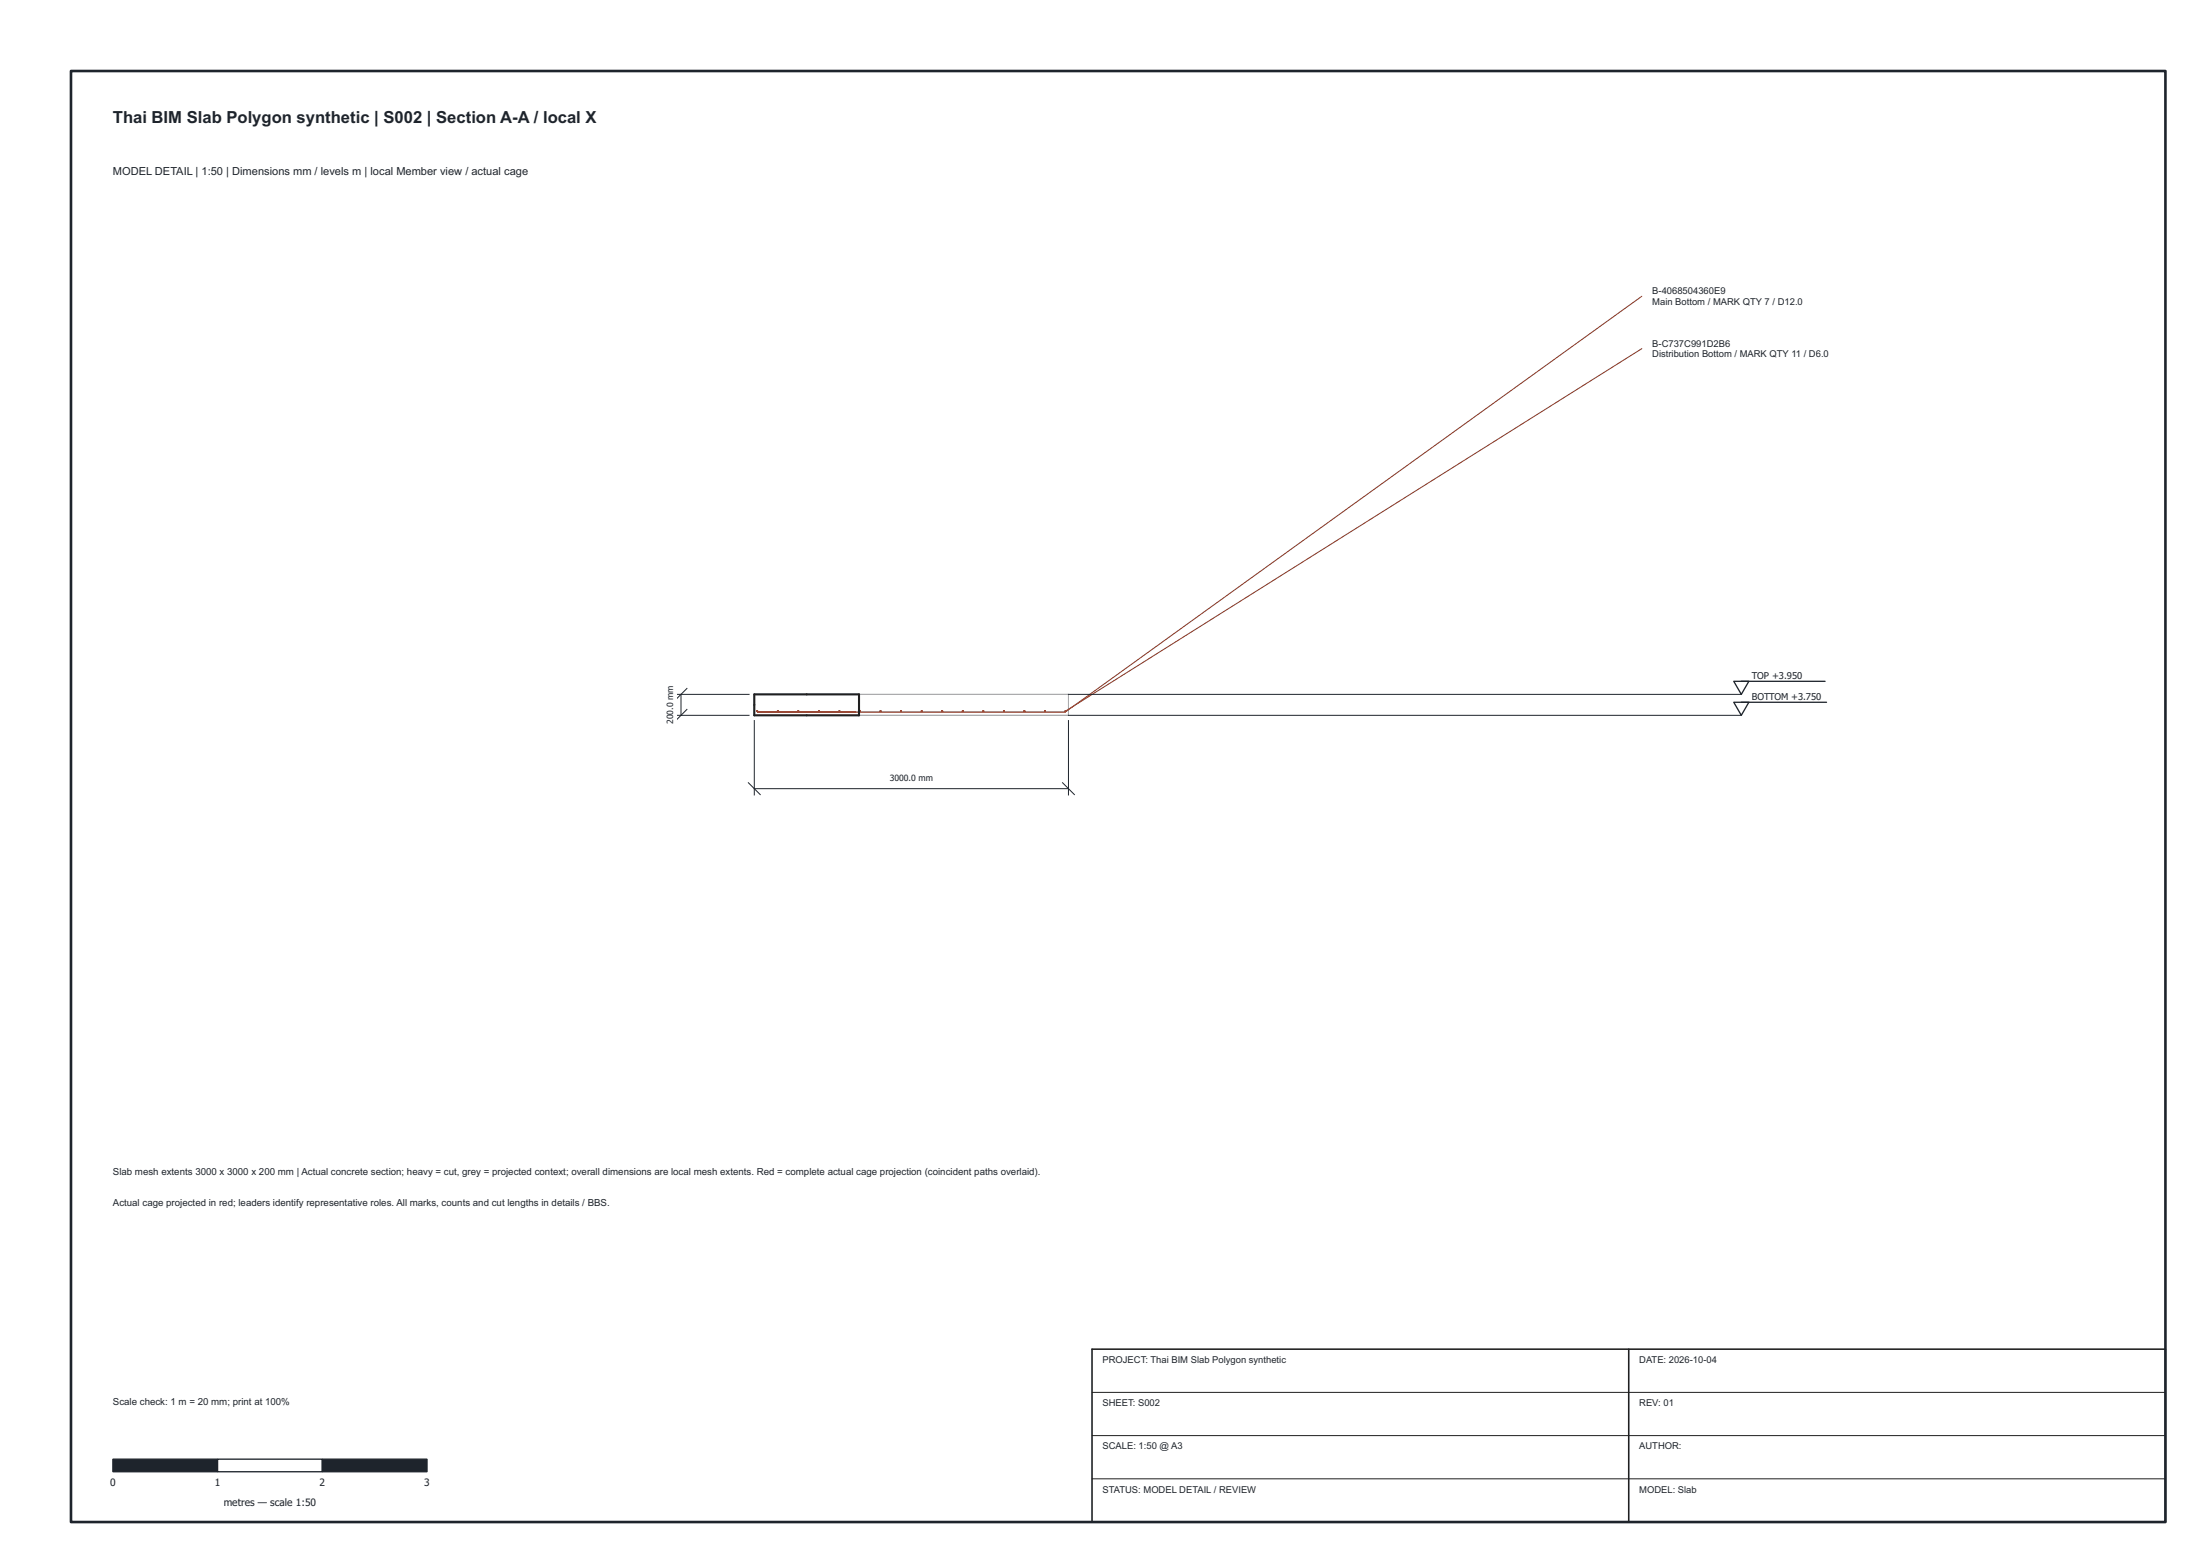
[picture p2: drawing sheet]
<svg xmlns="http://www.w3.org/2000/svg" width="420mm" height="297mm" viewBox="0 0 420 297" stroke-linecap="round" stroke-linejoin="round" font-family="sans-serif">
<path d="M144.1 132.6h60v4h-60zM164.1 132.6v4" fill="none" stroke="#aaa" stroke-width=".19"/>
<path d="M313.6 56.6l-110.2 79.3M313.6 66.6l-110.1 69.2" fill="none" stroke="#8c301b" stroke-width=".19"/>
<path d="M208.6 265.8h205M208.6 274.1h205M208.6 282.3h205" fill="none" stroke="#202020" stroke-width=".19"/>
<g fill="none" stroke="#8c301b" stroke-width=".25">
<path d="M144.6 135.8h.1M144.6 135.7h.1M144.6 135.7v.1M144.7 135.8h-.1M144.7 135.7v.1M144.7 135.9h58.7M144.7 135.8h.1M148.5 135.8h.1M148.5 135.7v.1M148.5 135.7h.1M148.6 135.8h.1M148.6 135.7v.1"/>
<path d="M152.4 135.8h.1M152.4 135.7v.1M152.4 135.7h.1M152.5 135.7v.1M152.5 135.7h-.1M152.5 135.8h.1M156.3 135.8h.2M156.3 135.7v.1M156.4 135.7h-.1M156.4 135.7h.1M156.4 135.7l.1 .1M160.3 135.8h.1"/>
<path d="M160.3 135.7v.1M160.3 135.7h.1M160.4 135.7v.1M160.4 135.8h-.1M164.2 135.8h.1M164.2 135.7h.1M164.2 135.7v.1M164.3 135.7v.1M164.3 135.8h.1M168.1 135.8h.1M168.1 135.7v.1M168.1 135.7h.1"/>
<path d="M168.2 135.7h-.1M168.2 135.7h.1M168.2 135.8h.1M168.2 135.7v.1M172 135.8h.1M172 135.7v.1M172.1 135.7h-.1M172.1 135.7v.1M172.1 135.7h.1M172.1 135.8h.1M176 135.8h.1M176 135.7h.1"/>
<path d="M176 135.7v.1M176.1 135.7v.1M176.1 135.8h-.1M179.9 135.8h.1M179.9 135.7v.1M179.9 135.7h.1M180 135.7h.1M180 135.7v.1M180 135.8h-.1M183.8 135.8h.1M183.8 135.7v.1M183.8 135.7h.1"/>
<path d="M183.9 135.8h.1M183.9 135.7v.1M187.7 135.8h.1M187.7 135.7v.1M187.8 135.7h-.1M187.8 135.7v.1M187.8 135.7h.1M187.8 135.8h.1M191.7 135.8h.1M191.7 135.7v.1M191.7 135.7h.1M191.8 135.7v.1"/>
<path d="M195.6 135.8h.1M195.6 135.7v.1M195.6 135.7h.1M195.7 135.7h.1M195.7 135.7v.1M195.7 135.8h-.1M199.5 135.8h.1M199.5 135.7h.1M199.5 135.7v.1M199.6 135.8h.1M199.6 135.7v.1M203.4 135.8h.1"/>
<path d="M203.4 135.7v.1M203.4 135.7h.1M203.5 135.8h.1M203.5 135.7l.1 .1M203.6 135.8h-.1"/>
</g>
<path d="M144.1 132.6h20v4h-20z" fill="none" stroke="#202020" stroke-width=".4"/>
<path d="M208.6 257.6h205v33h-205zM311.1 257.6v33" fill="none" stroke="#202020" stroke-width=".3"/>
<path d="M21.6 278.6h20v2.4h-20z" fill="#1e242c" stroke="#1e242c" stroke-width=".25"/>
<path d="M41.6 278.6h20v2.4h-20z" fill="#fff" stroke="#1e242c" stroke-width=".25"/>
<path d="M61.6 278.6h20v2.4h-20z" fill="#1e242c" stroke="#1e242c" stroke-width=".25"/>
<path d="M144.1 137.6v14.2M204.1 137.6v14.2M142.9 149.4l2.3 2.3M144.1 150.6h60M202.9 149.4l2.3 2.3" fill="none" stroke="#1e242c" stroke-width=".19"/>
<path d="M166.9 147h14.3v2.8h-14.3z" fill="#fff"/>
<path d="M128.9 136.6h14.2M128.9 132.6h14.2M130.1 132.6v4M131.2 135.4l-2.3 2.3M131.2 131.4l-2.3 2.3" fill="none" stroke="#1e242c" stroke-width=".19"/>
<path d="M126.5 128.1h2.8v12.9h-2.8z" fill="#fff"/>
<path d="M204.1 136.6h128.5M204.1 132.6h128.5" fill="none" stroke="#1e242c" stroke-width=".19"/>
<path d="M331.1 134.1h2.9l-1.4 2.5zM331.1 130.1h2.9l-1.4 2.5zM332.6 134.1h16.2M332.6 130.1h16" fill="none" stroke="#1e242c" stroke-width=".25"/>
<path d="M13.6 13.6h400v277h-400z" fill="none" stroke="#1e242c" stroke-width=".5"/>
<text font-size="3.2" fill="#1e242c" x="21.6" y="23.4">Thai BIM Slab Polygon synthetic | S002 | Section A-A / local X</text>
<text font-size="2.1" fill="#1e242c" x="21.6" y="33.5">MODEL DETAIL | 1:50 | Dimensions mm / levels m | local Member view / actual cage</text>
<g font-size="1.9" fill="#1e242c">
<text x="21.6" y="224.2">Slab mesh extents 3000 x 3000 x 200 mm | Actual concrete section; heavy = cut, grey = projected context; overall dimensions are local mesh extents. Red = complete actual cage projection (coincident paths overlaid).</text>
<text x="21.6" y="230.2">Actual cage projected in red; leaders identify representative roles. All marks, counts and cut lengths in details / BBS.</text>
<text x="21.6" y="268.2">Scale check: 1 m = 20 mm; print at 100%</text>
<text x="21" y="283.7">0</text>
<text x="41" y="283.7">1</text>
<text x="42.7" y="287.5">metres — scale 1:50</text>
<text x="61" y="283.7">2</text>
<text x="81" y="283.7">3</text>
</g>
<g font-size="1.8" fill="#1e242c">
<text x="315.6" y="56.2">B-4068504360E9</text>
<text x="315.6" y="58.2">Main Bottom / MARK QTY 7 / D12.0</text>
<text x="315.6" y="66.2">B-C737C991D2B6</text>
<text x="315.6" y="68.2">Distribution Bottom / MARK QTY 11 / D6.0</text>
<text x="334.6" y="129.7">TOP +3.950</text>
<text x="334.6" y="133.7">BOTTOM +3.750</text>
<text x="210.6" y="260.2">PROJECT: Thai BIM Slab Polygon synthetic</text>
<text x="313.1" y="260.2">DATE: 2026-10-04</text>
<text x="210.6" y="268.4">SHEET: S002</text>
<text x="313.1" y="268.4">REV: 01</text>
<text x="210.6" y="276.7">SCALE: 1:50 @ A3</text>
<text x="313.1" y="276.7">AUTHOR:</text>
<text x="210.6" y="284.9">STATUS: MODEL DETAIL / REVIEW</text>
<text x="313.1" y="284.9">MODEL: Slab</text>
</g>
<g font-size="1.6" fill="#1e242c">
<text x="128.6" y="138.3" transform="rotate(-90 128.6 138.3)">200.0 mm</text>
<text x="169.9" y="149.1">3000.0 mm</text>
</g>
</svg>
